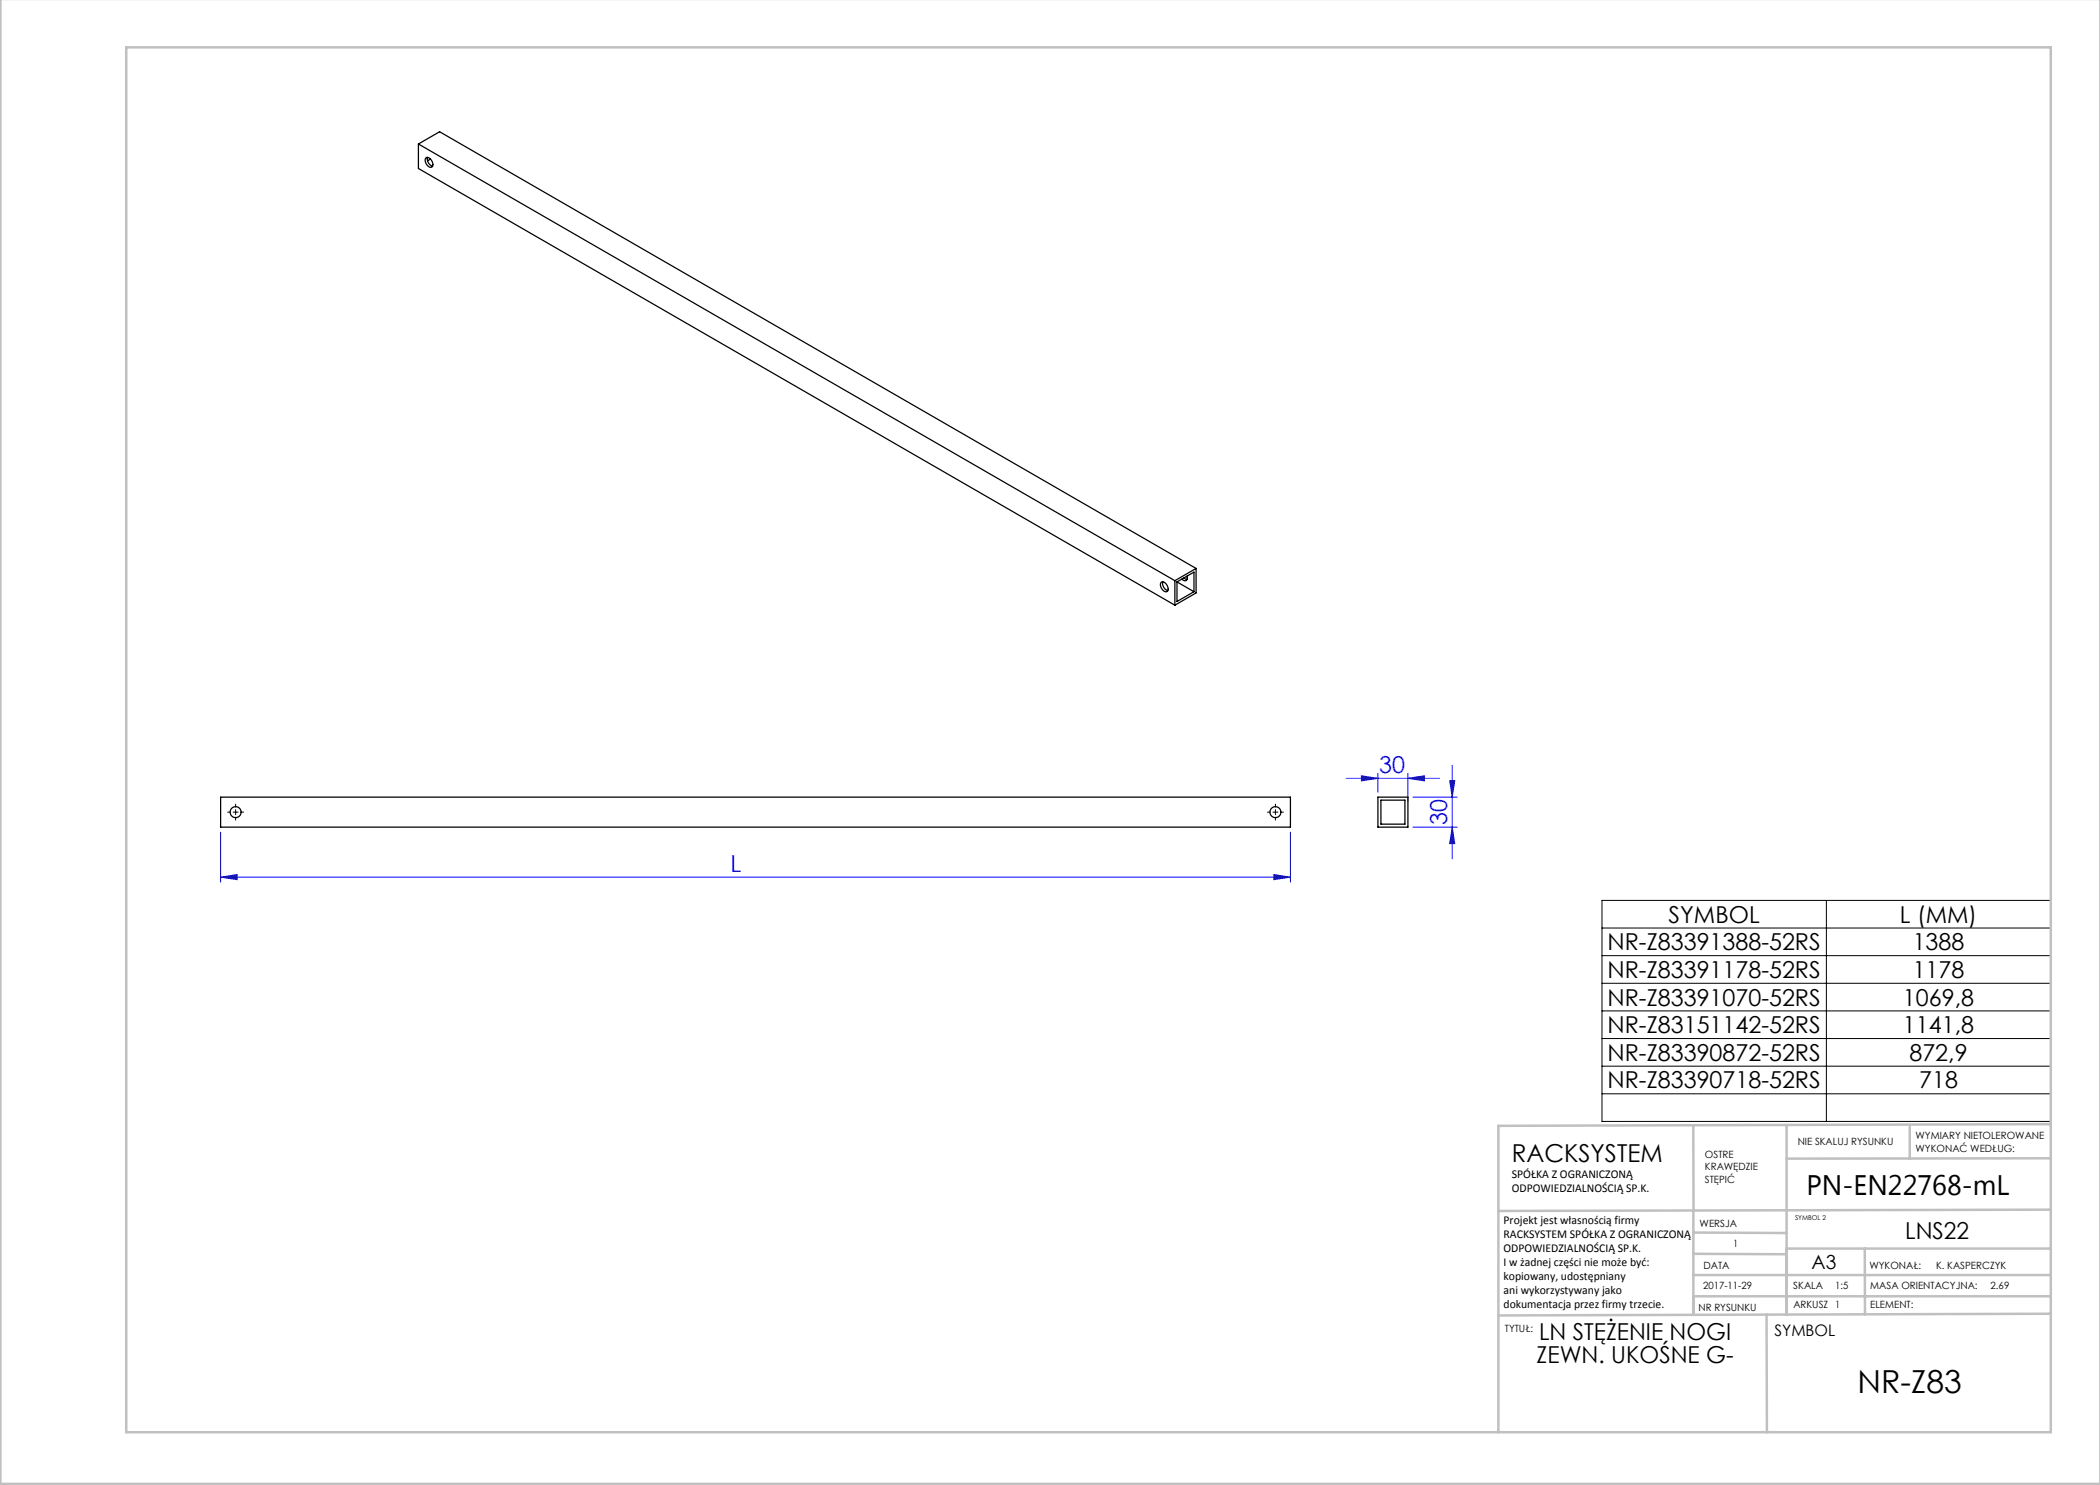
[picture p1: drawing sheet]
<svg xmlns="http://www.w3.org/2000/svg" width="420mm" height="297mm" viewBox="0 0 420 297" stroke-linecap="round" stroke-linejoin="round" font-family="sans-serif">
<g fill="none" stroke="#00f" stroke-width=".2">
<path d="M269.2 155.7h18.7M272.3 155.2l3.3 .5-3.3 .5zM275.6 154.7v3.7M281.6 155.7l3.3-.5v1zM281.6 154.7v5.6M282.6 159.4h8.8M289.9 156.1h1.1l-.6 3.3zM290.4 153.1v18.7M44.1 175.4l3.3-.5v1zM44.1 166.4v10M44.1 175.4h214M254.8 174.9l3.3 .5-3.3 .5z"/>
<path d="M258.1 166.4v10M282.6 165.4h8.8M290.4 165.4l.6 3.3h-1.1z"/>
</g>
<g fill="none" stroke="#000" stroke-width=".2">
<path d="M46.6 162.4h1M47.1 161.9v1M254.6 162.4h1M255.1 161.9v1M320.4 180.1h89.8v44.2h-89.8zM320.4 185.6h89.8M320.4 191.1h89.8M320.4 196.7h89.8M365.3 180.1v44.2M320.4 202.2h89.8M320.4 207.7h89.8M320.4 213.2h89.8"/>
<path d="M320.4 218.8h89.8"/>
</g>
<path d="M46.1 162.4h-.6M47.1 161.4v-.6M47.1 163.4v.6M48.1 162.4h.6M254.1 162.4h-.6M255.1 161.4v-.6M255.1 163.4v.6M256.1 162.4h.6" fill="none" stroke="#000" stroke-width=".2" stroke-dasharray="15.2 1.3 1.3 1.3"/>
<g fill="none" stroke="#c0c0c0" stroke-width=".5">
<path d="M.1 -.1v296.9h419.9M25.2 9.5h385v276.9h-385zM338.7 225.2v16.9M357.3 225v37.9M382 225.4v6.3M410.1 224.8l-110.4 .4v61.2M410.1 231.7h-52.8M338.7 259.3h71.5M338.7 255h71.5M338.7 250.8l18.6 .1M338.7 246.5l18.6 .1M338.7 242.1v20.9"/>
<path d="M373 249.7v13.2M410.1 241.9l-110.4 .3M410.2 249.7h-52.9v13.2M353.3 262.9l.1 23.5M410.2 262.7l-110.5 .4"/>
</g>
<g fill="#00f">
<path d="M44.1 175.4l3.3-.5v1zM254.8 174.9l3.3 .5-3.3 .5zM272.3 155.2l3.3 .5-3.3 .5zM281.6 155.7l3.3-.5v1z"/>
<path d="M289.9 156.1h1.1l-.6 3.3zM290.4 165.4l.6 3.3h-1.1z"/>
</g>
<g fill="none" stroke="#000" stroke-width=".25">
<path d="M83.7 28.8l151.3 87.3M83.7 28.8v4.9l151.3 87.3M83.7 28.8l4.2-2.5 151.3 87.4M85.1 31.6a.94 .94 0 0 1 1.4 .8l.1 .3a.55 .55 0 0 1-.2 .7 .55 .55 0 0 1-.8-.2l-.5-.7-.1-.5zM85.5 31.5a1.51 1.51 0 0 0 1 1.7M86.1 31.8l-.6 .4M232.2 116.5a.93 .93 0 0 1 1.3 .8l.1 .3a.55 .55 0 0 1-.2 .7 .55 .55 0 0 1-.7-.2l-.6-.9zM232.6 116.4a1.52 1.52 0 0 0 1 1.7M235 116.1v4.9M235.4 116.4l3.4-2v3.9M235.4 116.4v3.9l3.4-2M235.4 116.4l3.4 1.9"/>
<path d="M236.8 115.6l.6 .3M237.4 115.2a.59 .59 0 0 1-.2 .9 .59 .59 0 0 1-.8-.3M239.2 113.7l-4.2 2.4M239.2 113.7v4.9l-4.2 2.4M44.1 159.4h214v6h-214zM275.6 159.4h6v6h-6zM276.2 160h4.8v4.8h-4.8z"/>
<circle cx="47.1" cy="162.4" r="1.1"/>
<circle cx="255.1" cy="162.4" r="1.1"/>
</g>
<text font-size="6.3" x="371.5" y="278.5">NR-Z83</text>
<text font-size="5.6" x="361.3" y="239.1">PN-EN22768-mL</text>
<text font-size="4.9" x="302.4" y="232.4">RACKSYSTEM</text>
<g font-size="4.7" fill="#00f">
<text x="275.9" y="154.7">30</text>
<text x="289.4" y="165" transform="rotate(-90 289.4 165)">30</text>
<text x="146.1" y="174.4">L</text>
</g>
<g font-size="4.7">
<text x="333.7" y="184.5">SYMBOL</text>
<text x="380" y="184.5">L (MM)</text>
<text x="321.5" y="190.1">NR-Z83391388-52RS</text>
<text x="382.5" y="190.1">1388</text>
<text x="321.5" y="195.6">NR-Z83391178-52RS</text>
<text x="382.5" y="195.6">1178</text>
<text x="321.5" y="201.1">NR-Z83391070-52RS</text>
<text x="380.6" y="201.1">1069,8</text>
<text x="321.5" y="206.6">NR-Z83151142-52RS</text>
<text x="380.6" y="206.6">1141,8</text>
<text x="321.5" y="212.2">NR-Z83390872-52RS</text>
<text x="381.9" y="212.2">872,9</text>
<text x="321.5" y="217.7">NR-Z83390718-52RS</text>
<text x="383.8" y="217.7">718</text>
<text x="381" y="247.8">LNS22</text>
<text x="307.8" y="268.1">LN STĘŻENIE NOGI</text>
<text x="307.3" y="272.6">ZEWN. UKOŚNE G-</text>
</g>
<text font-size="3.9" x="362.3" y="253.8">A3</text>
<text font-size="3.2" x="354.9" y="267.2">SYMBOL</text>
<g font-size="2.4">
<text x="302.4" y="235.6">SPÓŁKA Z OGRANICZONĄ</text>
<text x="302.4" y="238.4">ODPOWIEDZIALNOŚCIĄ SP.K.</text>
<text x="300.7" y="244.7">Projekt jest własnością firmy</text>
<text x="300.7" y="247.5">RACKSYSTEM SPÓŁKA Z OGRANICZONĄ</text>
<text x="300.7" y="250.3">ODPOWIEDZIALNOŚCIĄ SP.K.</text>
<text x="300.7" y="253.1">I w żadnej części nie może być:</text>
<text x="300.7" y="256">kopiowany, udostępniany</text>
<text x="300.7" y="258.8">ani wykorzystywany jako</text>
<text x="300.7" y="261.6">dokumentacja przez firmy trzecie.</text>
</g>
<g font-size="2">
<text x="383.1" y="227.9">WYMIARY NIETOLEROWANE</text>
<text x="341" y="231.6">OSTRE</text>
<text x="359.5" y="228.9">NIE SKALUJ RYSUNKU</text>
<text x="383.1" y="230.4">WYKONAĆ WEDŁUG:</text>
<text x="341" y="234.1">KRAWĘDZIE</text>
<text x="341" y="236.6">STĘPIĆ</text>
<text x="339.9" y="245.4">WERSJA</text>
<text x="346.6" y="249.5">1</text>
<text x="340.6" y="257.7">2017-11-29</text>
<text x="340.7" y="253.8">DATA</text>
<text x="358.7" y="257.7">SKALA</text>
<text x="367" y="257.7">1:5</text>
<text x="373.9" y="253.8">WYKONAŁ:</text>
<text x="374.1" y="257.7">MASA ORIENTACYJNA:</text>
<text x="387.2" y="253.8">K. KASPERCZYK</text>
<text x="398.1" y="257.7">2.69</text>
<text x="339.7" y="262.3">NR RYSUNKU</text>
<text x="358.7" y="261.7">ARKUSZ 1</text>
<text x="374.1" y="261.7">ELEMENT:</text>
<text x="301" y="266.4">TYTUŁ:</text>
</g>
<text font-size="1.3" x="359" y="244">SYMBOL 2</text>
</svg>
